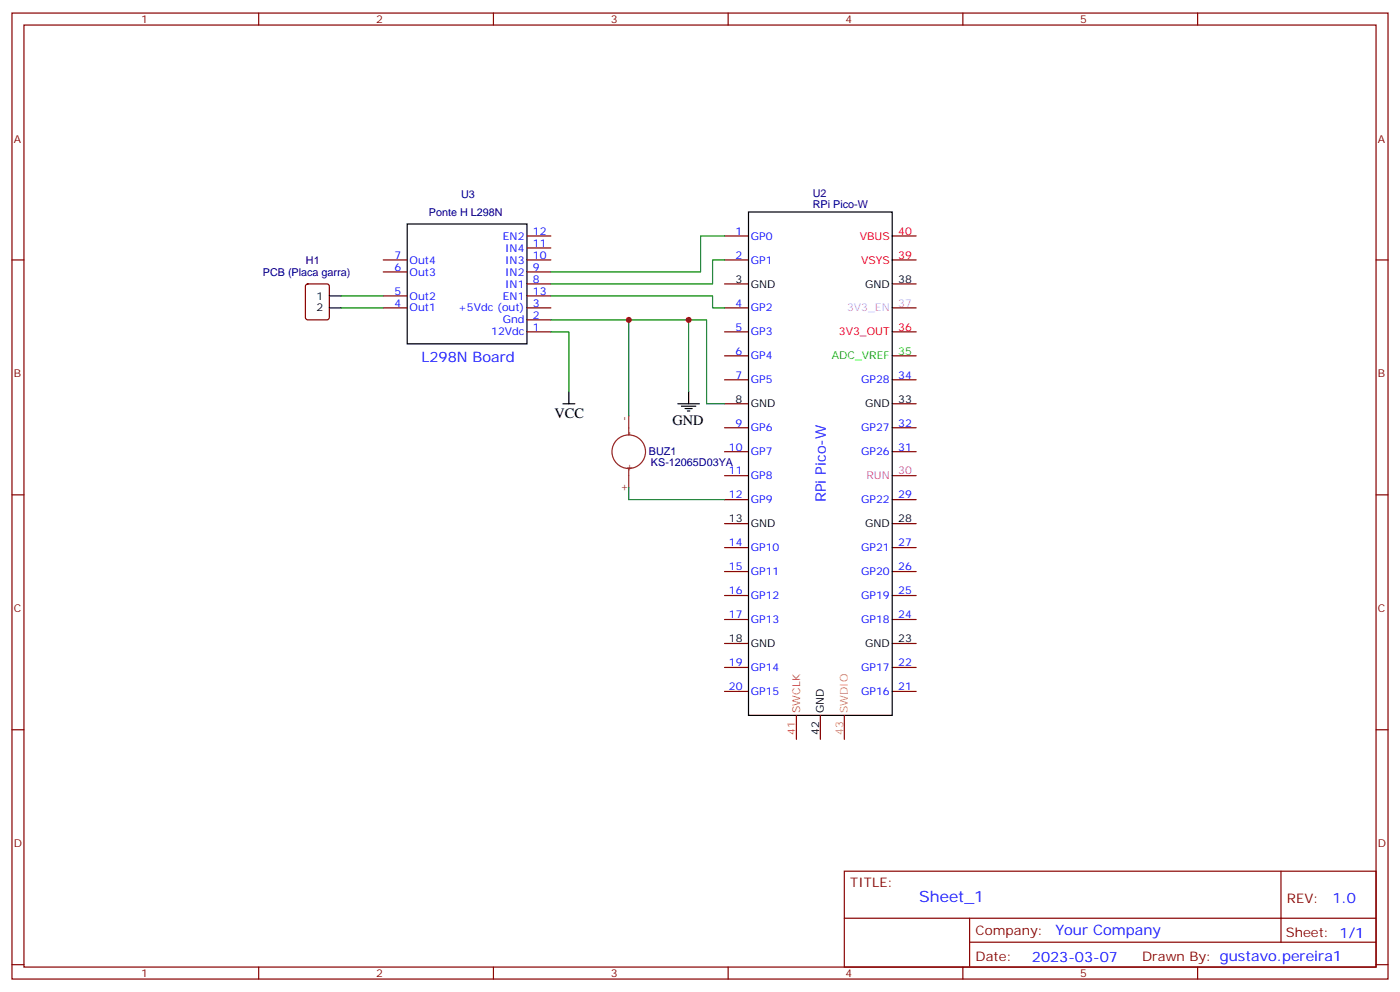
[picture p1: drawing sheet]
<svg xmlns="http://www.w3.org/2000/svg" width="412mm" height="292mm" viewBox="0 0 412 292" stroke-linecap="round" stroke-linejoin="round" font-family="sans-serif">
<g fill="none" stroke="#870000" stroke-width=".35">
<path d="M3.5 3.8h405.4v284.4h-405.4zM7.1 7.4h398.2v277.3h-398.2zM76.2 3.8v3.6M145.3 3.8v3.6M214.5 3.8v3.6M283.6 3.8v3.6M352.8 3.8v3.6M3.5 76.5h3.6M112.9 76.5h7M155.2 76.5h7.1M155.2 69.5h7.1M155.2 73h7.1"/>
<path d="M213.4 76.5h7.1M213.4 69.5h7.1M262.8 76.5h7.1M262.8 69.5h7.1M405.3 76.5h3.6M90.2 83.8l.5-.2h5.6l.7 .4v9.5l-.4 .6-5.9 .1-.7-.5v-9.4zM112.9 90.6h7M112.9 87.1h7M112.9 80h7M155.2 83.6h7.1M155.2 90.6h7.1M155.2 97.7h7.1"/>
<path d="M155.2 94.2h7.1M155.2 87.1h7.1M155.2 80h7.1M213.4 83.6h7.1M213.4 90.6h7.1M213.4 97.7h7.1M262.8 83.6h7.1M262.8 90.6h7.1M262.8 97.7h7.1M213.4 104.7h7.1M213.4 111.8h7.1M213.4 118.9h7.1"/>
<path d="M262.8 104.7h7.1M262.8 111.8h7.1M262.8 118.9h7.1M213.4 125.9h7.1M213.4 133h7.1M262.8 125.9h7.1M262.8 133h7.1M3.5 145.7h3.6M213.4 140h7.1M213.4 147.1h7.1M213.4 154.1h7.1M262.8 140h7.1"/>
<path d="M262.8 147.1h7.1M262.8 154.1h7.1M405.3 145.7h3.6M213.4 161.2h7.1M213.4 168.2h7.1M213.4 175.3h7.1M262.8 161.2h7.1M262.8 168.2h7.1M262.8 175.3h7.1M213.4 182.4h7.1M213.4 189.4h7.1M213.4 196.5h7.1"/>
<path d="M262.8 182.4h7.1M262.8 189.4h7.1M262.8 196.5h7.1M3.5 214.8h3.6M213.4 203.5h7.1M234.6 210.6v7M241.7 210.6v7M248.7 210.6v7M262.8 203.5h7.1M405.3 214.8h3.6M248.7 256.4h156.6v28.3h-156.6zM377.3 256.5v20.8"/>
<path d="M248.7 270.3h156.5M285.6 277.3h119.6M285.6 270.3v14.1M3.5 284h3.6M76.2 284.7v3.5M145.3 284.7v3.5M214.5 284.7v3.5M283.6 284.7v3.5M352.8 284.7v3.5M405.3 284h3.6"/>
</g>
<path d="M119.9 65.9h35.3v35.3h-35.3zM220.5 62.4h42.3v148.2h-42.3zM97 87.1h3.5M97 90.6h3.5M165.8 118.9h3.5M167.6 115.3v3.6M199.7 118.9h6.3M200.7 119.6h4.3M202.8 115.3v3.6M201.8 120.3h2.1M202.5 121h.7" fill="none" stroke="#000" stroke-width=".35"/>
<path d="M213.4 69.5h-7v10.5h-44.1M213.4 76.5h-3.5v7.1h-47.6M100.5 87.1h12.4M100.5 90.6h12.4M162.3 94.2h40.5v21.1M162.3 97.7h5.3v17.6M162.3 87.1h47.6v3.5h3.5M185.2 94.2v28.2M202.8 94.2h5.3v24.7h5.3M185.2 143.5v3.6h28.2" fill="none" stroke="#008700" stroke-width=".35"/>
<g fill="none" stroke="#8c2424" stroke-width=".35">
<path d="M185.2 122.4v5.6M185.2 137.9v5.6"/>
<circle cx="185.2" cy="133" r="4.9"/>
</g>
<g fill="#c00">
<circle cx="202.8" cy="94.2" r=".88"/>
<circle cx="185.2" cy="94.2" r=".88"/>
</g>
<text font-size="4.6" fill="#00f" x="270.8" y="265.5">Sheet_1</text>
<g font-size="4.2" fill="#00f">
<text x="124.1" y="106.5">L298N Board</text>
<text x="243.2" y="147.8" transform="rotate(-90 243.2 147.8)">RPi Pico-W</text>
<text x="392.5" y="265.7">1.0</text>
<text x="310.9" y="275.3">Your Company</text>
<text x="304" y="283.1">2023-03-07</text>
</g>
<g font-size="4.2">
<text x="163.3" y="122.9">VCC</text>
<text x="198" y="125.1">GND</text>
</g>
<g font-size="3.9" fill="#800">
<text x="250.5" y="261">TITLE:</text>
<text x="379.1" y="265.7">REV:</text>
<text x="287.4" y="275.2">Company:</text>
<text x="378.7" y="275.8">Sheet: 1/1</text>
<text x="287.4" y="282.9">Date:</text>
<text x="336.4" y="283">Drawn By: gustavo.pereira1</text>
</g>
<g font-size="3.2" fill="#800">
<text x="41.6" y="6.8">1</text>
<text x="110.8" y="6.8">2</text>
<text x="179.9" y="6.8">3</text>
<text x="249.1" y="6.8">4</text>
<text x="318.2" y="6.8">5</text>
<text x="4.1" y="41.9">A</text>
<text x="405.9" y="41.9">A</text>
<text x="4.1" y="111.1">B</text>
<text x="405.9" y="111.1">B</text>
<text x="4.1" y="180.2">C</text>
<text x="405.9" y="180.2">C</text>
<text x="4.1" y="249.4">D</text>
<text x="405.9" y="249.4">D</text>
<text x="41.6" y="287.7">1</text>
<text x="110.8" y="287.7">2</text>
<text x="179.9" y="287.7">3</text>
<text x="249.1" y="287.7">4</text>
<text x="318.2" y="287.7">5</text>
</g>
<g font-size="3.2" fill="#000080">
<text x="135.8" y="58.3">U3</text>
<text x="239.4" y="58.1">U2</text>
<text x="126.3" y="63.6">Ponte H L298N</text>
<text x="239.4" y="61.3">RPi Pico-W</text>
<text x="90.1" y="77.7">H1</text>
<text x="77.4" y="81.2">PCB (Placa garra)</text>
<text x="191.1" y="134">BUZ1</text>
<text x="191.8" y="137.3">KS-12065D03YA</text>
</g>
<g font-size="3.2" fill="#00f">
<text x="148.1" y="70.5">EN2</text>
<text x="157" y="69.1">12</text>
<text x="216.7" y="69.1">1</text>
<text x="221.2" y="70.5">GP0</text>
<text x="116.2" y="76.2">7</text>
<text x="120.6" y="77.6">Out4</text>
<text x="148.8" y="77.6">IN3</text>
<text x="148.8" y="74">IN4</text>
<text x="157" y="76.2">10</text>
<text x="157" y="72.6">11</text>
<text x="216.7" y="76.2">2</text>
<text x="221.2" y="77.6">GP1</text>
<text x="116.2" y="79.7">6</text>
<text x="120.6" y="81.1">Out3</text>
<text x="148.8" y="81.1">IN2</text>
<text x="157" y="83.2">8</text>
<text x="157" y="79.7">9</text>
<text x="116.2" y="86.7">5</text>
<text x="120.6" y="88.2">Out2</text>
<text x="148.1" y="88.2">EN1</text>
<text x="148.8" y="84.6">IN1</text>
<text x="157" y="86.7">13</text>
<text x="116.2" y="90.3">4</text>
<text x="120.6" y="91.7">Out1</text>
<text x="134.9" y="91.7">+5Vdc (out)</text>
<text x="148.1" y="95.2">Gnd</text>
<text x="157" y="93.8">2</text>
<text x="157" y="90.3">3</text>
<text x="216.7" y="90.3">4</text>
<text x="221.2" y="91.7">GP2</text>
<text x="144.7" y="98.7">12Vdc</text>
<text x="157" y="97.3">1</text>
<text x="216.7" y="97.3">5</text>
<text x="221.2" y="98.7">GP3</text>
<text x="216.7" y="104.4">6</text>
<text x="221.2" y="105.8">GP4</text>
<text x="216.7" y="111.4">7</text>
<text x="221.2" y="112.9">GP5</text>
<text x="253.7" y="112.9">GP28</text>
<text x="264.6" y="111.4">34</text>
<text x="216.7" y="125.6">9</text>
<text x="264.6" y="125.6">32</text>
<text x="221.2" y="127">GP6</text>
<text x="253.7" y="127">GP27</text>
<text x="214.7" y="132.6">10</text>
<text x="221.2" y="134">GP7</text>
<text x="253.7" y="134">GP26</text>
<text x="264.6" y="132.6">31</text>
<text x="214.7" y="139.7">11</text>
<text x="221.2" y="141.1">GP8</text>
<text x="214.7" y="146.7">12</text>
<text x="221.2" y="148.1">GP9</text>
<text x="253.7" y="148.1">GP22</text>
<text x="264.6" y="146.7">29</text>
<text x="214.7" y="160.8">14</text>
<text x="264.6" y="160.8">27</text>
<text x="214.7" y="167.9">15</text>
<text x="221.2" y="162.2">GP10</text>
<text x="253.7" y="162.2">GP21</text>
<text x="264.6" y="167.9">26</text>
<text x="221.2" y="169.3">GP11</text>
<text x="253.7" y="169.3">GP20</text>
<text x="214.7" y="174.9">16</text>
<text x="221.2" y="176.4">GP12</text>
<text x="253.7" y="176.4">GP19</text>
<text x="264.6" y="174.9">25</text>
<text x="214.7" y="182">17</text>
<text x="221.2" y="183.4">GP13</text>
<text x="253.7" y="183.4">GP18</text>
<text x="264.6" y="182">24</text>
<text x="214.7" y="196.1">19</text>
<text x="221.2" y="197.5">GP14</text>
<text x="253.7" y="197.5">GP17</text>
<text x="264.6" y="196.1">22</text>
<text x="214.7" y="203.2">20</text>
<text x="264.6" y="203.2">21</text>
<text x="221.2" y="204.6">GP15</text>
<text x="253.7" y="204.6">GP16</text>
</g>
<g font-size="3.2" fill="#f00">
<text x="253.3" y="70.5">VBUS</text>
<text x="264.6" y="69.1">40</text>
<text x="253.7" y="77.6">VSYS</text>
<text x="264.6" y="76.2">39</text>
<text x="247.1" y="98.7">3V3_OUT</text>
<text x="264.6" y="97.3">36</text>
</g>
<g font-size="3.2">
<text x="216.7" y="83.2">3</text>
<text x="264.6" y="83.2">38</text>
<text x="93.2" y="88.2">1</text>
<text x="221.2" y="84.6">GND</text>
<text x="254.8" y="84.6">GND</text>
<text x="93.2" y="91.7">2</text>
<text x="216.7" y="118.5">8</text>
<text x="221.2" y="119.9">GND</text>
<text x="254.8" y="119.9">GND</text>
<text x="264.6" y="118.5">33</text>
<text x="214.7" y="153.8">13</text>
<text x="221.2" y="155.2">GND</text>
<text x="254.8" y="155.2">GND</text>
<text x="264.6" y="153.8">28</text>
<text x="214.7" y="189.1">18</text>
<text x="221.2" y="190.5">GND</text>
<text x="254.8" y="190.5">GND</text>
<text x="264.6" y="189.1">23</text>
<text x="242.7" y="209.9" transform="rotate(-90 242.7 209.9)">GND</text>
<text x="241.3" y="216.4" transform="rotate(-90 241.3 216.4)">42</text>
</g>
<g font-size="3.2" fill="#f6f">
<text x="249.5" y="91.7">3V3_EN</text>
<text x="264.6" y="90.3">37</text>
</g>
<g font-size="3.2" fill="#0f0">
<text x="245.1" y="105.8">ADC_VREF</text>
<text x="264.6" y="104.4">35</text>
</g>
<g font-size="3.2" fill="#8d2323">
<text x="184.9" y="123.8" transform="rotate(-90 184.9 123.8)">-</text>
<text x="186.3" y="128.4" transform="rotate(-90 186.3 128.4)">-</text>
<text x="186.3" y="139" transform="rotate(-90 186.3 139)">+</text>
<text x="184.9" y="144.7" transform="rotate(-90 184.9 144.7)">+</text>
</g>
<g font-size="3.2" fill="#f0f">
<text x="255.2" y="141.1">RUN</text>
<text x="264.6" y="139.7">30</text>
</g>
<g font-size="3.2" fill="#f90">
<text x="235.7" y="209.9" transform="rotate(-90 235.7 209.9)">SWCLK</text>
<text x="234.2" y="216.4" transform="rotate(-90 234.2 216.4)">41</text>
</g>
<g font-size="3.2" fill="#fc0">
<text x="249.8" y="209.9" transform="rotate(-90 249.8 209.9)">SWDIO</text>
<text x="248.4" y="216.4" transform="rotate(-90 248.4 216.4)">43</text>
</g>
</svg>
